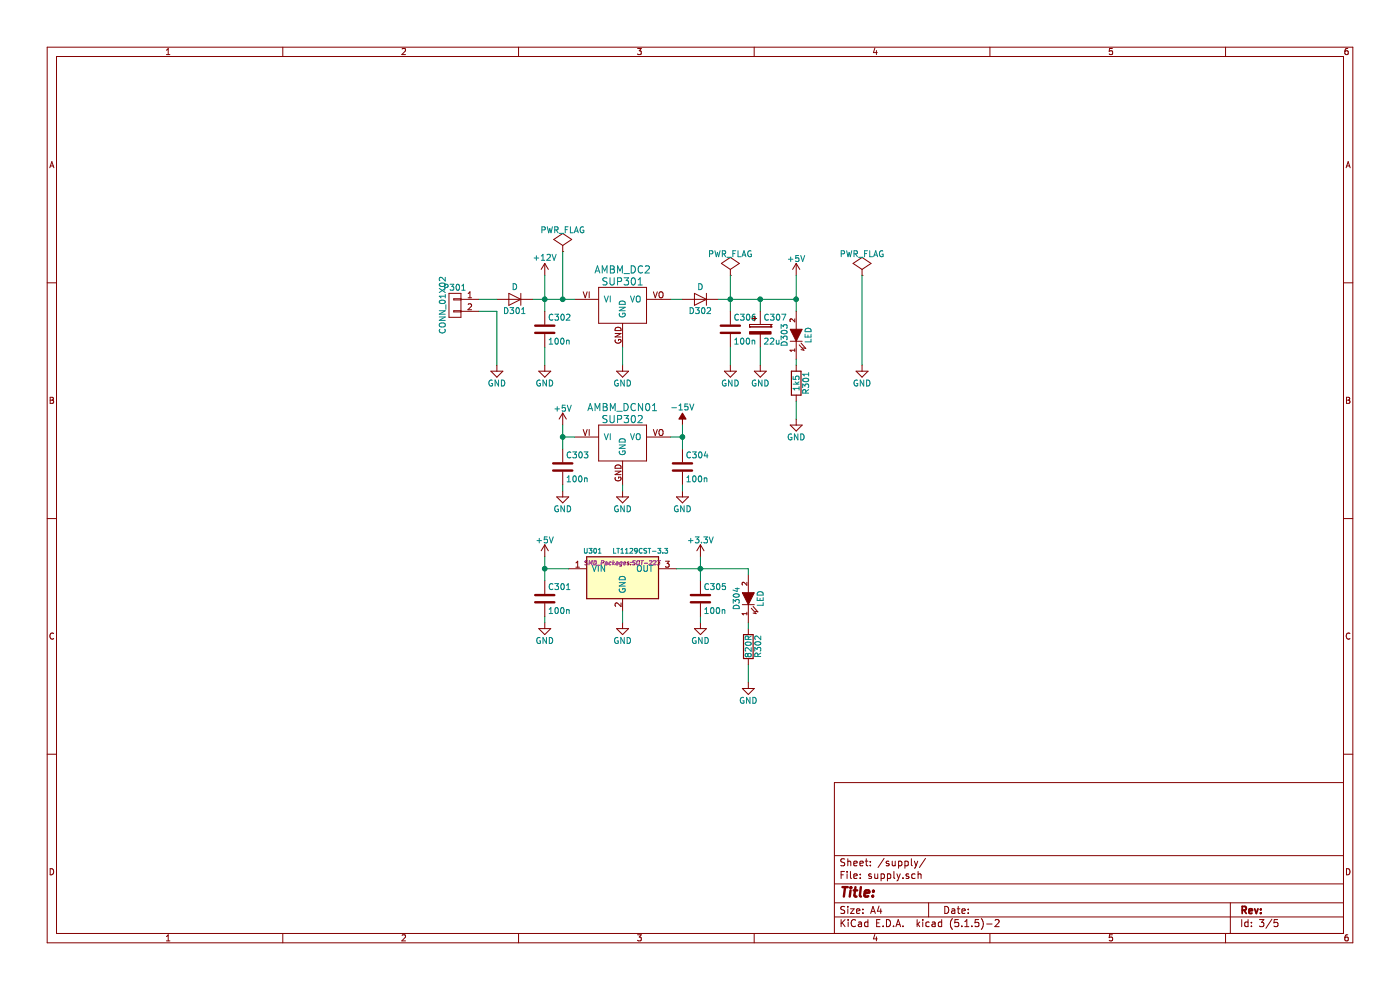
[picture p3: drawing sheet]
EESchema Schematic File Version 4
EELAYER 30 0
EELAYER END
$Descr A4 11693 8268
encoding utf-8
Sheet 3 5
Title ""
Date ""
Rev ""
Comp ""
Comment1 ""
Comment2 ""
Comment3 ""
Comment4 ""
$EndDescr
$Comp
L solar_system_terminal_board-rescue:LT1129CST-3.3 U301
U 1 1
P 5200 4800
F 0 "U301" H 4950 5000 40  0000 C CNN
F 1 "LT1129CST-3.3" H 5350 5000 40  0000 C CNN
F 2 "SMD_Packages:SOT-223" H 5200 4900 35  0000 C CIN
F 3 "" H 5200 4800 60  0000 C CNN
	1    5200 4800
	1    0    0    -1  
$EndComp
$Comp
L solar_system_terminal_board-rescue:C C302
U 1 1
P 4550 2750
F 0 "C302" H 4575 2850 50  0000 L CNN
F 1 "100n" H 4575 2650 50  0000 L CNN
F 2 "Capacitors_SMD:C_1206_HandSoldering" H 4588 2600 30  0001 C CNN
F 3 "" H 4550 2750 60  0000 C CNN
	1    4550 2750
	1    0    0    -1  
$EndComp
$Comp
L solar_system_terminal_board-rescue:GND #PWR018
U 1 1
P 5200 3050
F 0 "#PWR018" H 5200 2800 50  0001 C CNN
F 1 "GND" H 5200 2900 50  0000 C CNN
F 2 "" H 5200 3050 60  0000 C CNN
F 3 "" H 5200 3050 60  0000 C CNN
	1    5200 3050
	1    0    0    -1  
$EndComp
$Comp
L solar_system_terminal_board-rescue:GND #PWR019
U 1 1
P 4550 3050
F 0 "#PWR019" H 4550 2800 50  0001 C CNN
F 1 "GND" H 4550 2900 50  0000 C CNN
F 2 "" H 4550 3050 60  0000 C CNN
F 3 "" H 4550 3050 60  0000 C CNN
	1    4550 3050
	1    0    0    -1  
$EndComp
Wire Wire Line
	4450 2500 4550 2500
Wire Wire Line
	4550 2300 4550 2500
Connection ~ 4550 2500
Wire Wire Line
	4550 2900 4550 3050
$Comp
L solar_system_terminal_board-rescue:C C306
U 1 1
P 6100 2750
F 0 "C306" H 6125 2850 50  0000 L CNN
F 1 "100n" H 6125 2650 50  0000 L CNN
F 2 "Capacitors_SMD:C_1206_HandSoldering" H 6138 2600 30  0001 C CNN
F 3 "" H 6100 2750 60  0000 C CNN
	1    6100 2750
	1    0    0    -1  
$EndComp
$Comp
L solar_system_terminal_board-rescue:CP C307
U 1 1
P 6350 2750
F 0 "C307" H 6375 2850 50  0000 L CNN
F 1 "22u" H 6375 2650 50  0000 L CNN
F 2 "Capacitors_Tantalum_SMD:TantalC_SizeB_EIA-3528_HandSoldering" H 6388 2600 30  0001 C CNN
F 3 "" H 6350 2750 60  0000 C CNN
	1    6350 2750
	1    0    0    -1  
$EndComp
$Comp
L solar_system_terminal_board-rescue:LED-RESCUE-solar_system_terminal_board D303
U 1 1
P 6650 2800
F 0 "D303" H 6650 2900 50  0000 C CNN
F 1 "LED" H 6650 2700 50  0000 C CNN
F 2 "LEDs:LED-1206" H 6650 2800 60  0001 C CNN
F 3 "" H 6650 2800 60  0000 C CNN
	1    6650 2800
	0    -1   -1   0   
$EndComp
$Comp
L solar_system_terminal_board-rescue:+5V #PWR020
U 1 1
P 6650 2300
F 0 "#PWR020" H 6650 2150 50  0001 C CNN
F 1 "+5V" H 6650 2440 50  0000 C CNN
F 2 "" H 6650 2300 60  0000 C CNN
F 3 "" H 6650 2300 60  0000 C CNN
	1    6650 2300
	1    0    0    -1  
$EndComp
Wire Wire Line
	5600 2500 5700 2500
Wire Wire Line
	6000 2500 6100 2500
Wire Wire Line
	6650 2300 6650 2500
Connection ~ 6650 2500
Wire Wire Line
	6350 2600 6350 2500
Connection ~ 6350 2500
Wire Wire Line
	6100 2300 6100 2500
Connection ~ 6100 2500
$Comp
L solar_system_terminal_board-rescue:GND #PWR021
U 1 1
P 6650 3500
F 0 "#PWR021" H 6650 3250 50  0001 C CNN
F 1 "GND" H 6650 3350 50  0000 C CNN
F 2 "" H 6650 3500 60  0000 C CNN
F 3 "" H 6650 3500 60  0000 C CNN
	1    6650 3500
	1    0    0    -1  
$EndComp
$Comp
L solar_system_terminal_board-rescue:GND #PWR022
U 1 1
P 6350 3050
F 0 "#PWR022" H 6350 2800 50  0001 C CNN
F 1 "GND" H 6350 2900 50  0000 C CNN
F 2 "" H 6350 3050 60  0000 C CNN
F 3 "" H 6350 3050 60  0000 C CNN
	1    6350 3050
	1    0    0    -1  
$EndComp
$Comp
L solar_system_terminal_board-rescue:GND #PWR023
U 1 1
P 6100 3050
F 0 "#PWR023" H 6100 2800 50  0001 C CNN
F 1 "GND" H 6100 2900 50  0000 C CNN
F 2 "" H 6100 3050 60  0000 C CNN
F 3 "" H 6100 3050 60  0000 C CNN
	1    6100 3050
	1    0    0    -1  
$EndComp
Wire Wire Line
	6100 2900 6100 3050
Wire Wire Line
	6350 2900 6350 3050
Wire Wire Line
	6650 3000 6650 3050
$Comp
L solar_system_terminal_board-rescue:CONN_01X02 P301
U 1 1
P 3800 2550
F 0 "P301" H 3800 2700 50  0000 C CNN
F 1 "CONN_01X02" V 3900 2550 50  0000 C CNN
F 2 "Connect:AK300-2" H 3800 2550 60  0001 C CNN
F 3 "" H 3800 2550 60  0000 C CNN
	1    3800 2550
	-1   0    0    -1  
$EndComp
$Comp
L solar_system_terminal_board-rescue:GND #PWR024
U 1 1
P 4150 3050
F 0 "#PWR024" H 4150 2800 50  0001 C CNN
F 1 "GND" H 4150 2900 50  0000 C CNN
F 2 "" H 4150 3050 60  0000 C CNN
F 3 "" H 4150 3050 60  0000 C CNN
	1    4150 3050
	1    0    0    -1  
$EndComp
Wire Wire Line
	4000 2500 4150 2500
Wire Wire Line
	4000 2600 4150 2600
Wire Wire Line
	4150 2600 4150 3050
$Comp
L solar_system_terminal_board-rescue:GND #PWR025
U 1 1
P 5200 5200
F 0 "#PWR025" H 5200 4950 50  0001 C CNN
F 1 "GND" H 5200 5050 50  0000 C CNN
F 2 "" H 5200 5200 60  0000 C CNN
F 3 "" H 5200 5200 60  0000 C CNN
	1    5200 5200
	1    0    0    -1  
$EndComp
$Comp
L solar_system_terminal_board-rescue:C C301
U 1 1
P 4550 5000
F 0 "C301" H 4575 5100 50  0000 L CNN
F 1 "100n" H 4575 4900 50  0000 L CNN
F 2 "Capacitors_SMD:C_1206_HandSoldering" H 4588 4850 30  0001 C CNN
F 3 "" H 4550 5000 60  0000 C CNN
	1    4550 5000
	1    0    0    -1  
$EndComp
$Comp
L solar_system_terminal_board-rescue:GND #PWR026
U 1 1
P 4550 5200
F 0 "#PWR026" H 4550 4950 50  0001 C CNN
F 1 "GND" H 4550 5050 50  0000 C CNN
F 2 "" H 4550 5200 60  0000 C CNN
F 3 "" H 4550 5200 60  0000 C CNN
	1    4550 5200
	1    0    0    -1  
$EndComp
Wire Wire Line
	4750 4750 4550 4750
Wire Wire Line
	4550 4650 4550 4750
Wire Wire Line
	4550 5150 4550 5200
$Comp
L solar_system_terminal_board-rescue:+5V #PWR027
U 1 1
P 4550 4650
F 0 "#PWR027" H 4550 4500 50  0001 C CNN
F 1 "+5V" H 4550 4790 50  0000 C CNN
F 2 "" H 4550 4650 60  0000 C CNN
F 3 "" H 4550 4650 60  0000 C CNN
	1    4550 4650
	1    0    0    -1  
$EndComp
Connection ~ 4550 4750
$Comp
L solar_system_terminal_board-rescue:C C305
U 1 1
P 5850 5000
F 0 "C305" H 5875 5100 50  0000 L CNN
F 1 "100n" H 5875 4900 50  0000 L CNN
F 2 "Capacitors_SMD:C_1206_HandSoldering" H 5888 4850 30  0001 C CNN
F 3 "" H 5850 5000 60  0000 C CNN
	1    5850 5000
	1    0    0    -1  
$EndComp
$Comp
L solar_system_terminal_board-rescue:GND #PWR028
U 1 1
P 5850 5200
F 0 "#PWR028" H 5850 4950 50  0001 C CNN
F 1 "GND" H 5850 5050 50  0000 C CNN
F 2 "" H 5850 5200 60  0000 C CNN
F 3 "" H 5850 5200 60  0000 C CNN
	1    5850 5200
	1    0    0    -1  
$EndComp
$Comp
L solar_system_terminal_board-rescue:+3.3V #PWR029
U 1 1
P 5850 4650
F 0 "#PWR029" H 5850 4500 50  0001 C CNN
F 1 "+3.3V" H 5850 4790 50  0000 C CNN
F 2 "" H 5850 4650 60  0000 C CNN
F 3 "" H 5850 4650 60  0000 C CNN
	1    5850 4650
	1    0    0    -1  
$EndComp
Wire Wire Line
	5650 4750 5850 4750
Wire Wire Line
	5850 4650 5850 4750
Connection ~ 5850 4750
Wire Wire Line
	5850 5150 5850 5200
Wire Wire Line
	5200 5100 5200 5200
$Comp
L solar_system_terminal_board-rescue:PWR_FLAG #FLG030
U 1 1
P 6100 2300
F 0 "#FLG030" H 6100 2395 50  0001 C CNN
F 1 "PWR_FLAG" H 6100 2480 50  0000 C CNN
F 2 "" H 6100 2300 60  0000 C CNN
F 3 "" H 6100 2300 60  0000 C CNN
	1    6100 2300
	1    0    0    -1  
$EndComp
$Comp
L solar_system_terminal_board-rescue:-15V #PWR311
U 1 1
P 5700 3550
F 0 "#PWR311" H 5700 3650 50  0001 C CNN
F 1 "-15V" H 5700 3700 50  0000 C CNN
F 2 "" H 5700 3550 60  0000 C CNN
F 3 "" H 5700 3550 60  0000 C CNN
	1    5700 3550
	1    0    0    -1  
$EndComp
$Comp
L solar_system_terminal_board-rescue:C C303
U 1 1
P 4700 3900
F 0 "C303" H 4725 4000 50  0000 L CNN
F 1 "100n" H 4725 3800 50  0000 L CNN
F 2 "Capacitors_SMD:C_1206_HandSoldering" H 4738 3750 30  0001 C CNN
F 3 "" H 4700 3900 60  0000 C CNN
	1    4700 3900
	1    0    0    -1  
$EndComp
$Comp
L solar_system_terminal_board-rescue:C C304
U 1 1
P 5700 3900
F 0 "C304" H 5725 4000 50  0000 L CNN
F 1 "100n" H 5725 3800 50  0000 L CNN
F 2 "Capacitors_SMD:C_1206_HandSoldering" H 5738 3750 30  0001 C CNN
F 3 "" H 5700 3900 60  0000 C CNN
	1    5700 3900
	1    0    0    -1  
$EndComp
$Comp
L solar_system_terminal_board-rescue:GND #PWR031
U 1 1
P 4700 4100
F 0 "#PWR031" H 4700 3850 50  0001 C CNN
F 1 "GND" H 4700 3950 50  0000 C CNN
F 2 "" H 4700 4100 60  0000 C CNN
F 3 "" H 4700 4100 60  0000 C CNN
	1    4700 4100
	1    0    0    -1  
$EndComp
$Comp
L solar_system_terminal_board-rescue:GND #PWR032
U 1 1
P 5700 4100
F 0 "#PWR032" H 5700 3850 50  0001 C CNN
F 1 "GND" H 5700 3950 50  0000 C CNN
F 2 "" H 5700 4100 60  0000 C CNN
F 3 "" H 5700 4100 60  0000 C CNN
	1    5700 4100
	1    0    0    -1  
$EndComp
Wire Wire Line
	4800 3650 4700 3650
Wire Wire Line
	4700 3550 4700 3650
Wire Wire Line
	5600 3650 5700 3650
Wire Wire Line
	5700 3550 5700 3650
Wire Wire Line
	4700 4050 4700 4100
Wire Wire Line
	5700 4050 5700 4100
$Comp
L solar_system_terminal_board-rescue:GND #PWR033
U 1 1
P 5200 4100
F 0 "#PWR033" H 5200 3850 50  0001 C CNN
F 1 "GND" H 5200 3950 50  0000 C CNN
F 2 "" H 5200 4100 60  0000 C CNN
F 3 "" H 5200 4100 60  0000 C CNN
	1    5200 4100
	1    0    0    -1  
$EndComp
$Comp
L solar_system_terminal_board-rescue:+5V #PWR034
U 1 1
P 4700 3550
F 0 "#PWR034" H 4700 3400 50  0001 C CNN
F 1 "+5V" H 4700 3690 50  0000 C CNN
F 2 "" H 4700 3550 60  0000 C CNN
F 3 "" H 4700 3550 60  0000 C CNN
	1    4700 3550
	1    0    0    -1  
$EndComp
Connection ~ 5700 3650
Connection ~ 4700 3650
$Comp
L solar_system_terminal_board-rescue:+12V #PWR035
U 1 1
P 4550 2300
AR Path="/5547DC91" Ref="#PWR035"  Part="1" 
AR Path="/553F377E/5547DC91" Ref="#PWR035"  Part="1" 
F 0 "#PWR035" H 4550 2150 50  0001 C CNN
F 1 "+12V" H 4550 2450 50  0000 C CNN
F 2 "" H 4550 2300 60  0000 C CNN
F 3 "" H 4550 2300 60  0000 C CNN
	1    4550 2300
	1    0    0    -1  
$EndComp
$Comp
L solar_system_terminal_board-rescue:AMBM_DC2 SUP301
U 1 1
P 5200 2500
F 0 "SUP301" H 5200 2650 60  0000 C CNN
F 1 "AMBM_DC2" H 5200 2750 60  0000 C CNN
F 2 "AMBM_dc-dc:DC2_Socket_H" H 5200 2500 60  0001 C CNN
F 3 "" H 5200 2500 60  0000 C CNN
	1    5200 2500
	1    0    0    -1  
$EndComp
Wire Wire Line
	5200 2900 5200 3050
Wire Wire Line
	5200 4050 5200 4100
$Comp
L solar_system_terminal_board-rescue:AMBM_DCN01 SUP302
U 1 1
P 5200 3650
F 0 "SUP302" H 5200 3800 60  0000 C CNN
F 1 "AMBM_DCN01" H 5200 3900 60  0000 C CNN
F 2 "AMBM_dc-dc:DC2_Socket_H" H 5200 3650 60  0001 C CNN
F 3 "" H 5200 3650 60  0000 C CNN
	1    5200 3650
	1    0    0    -1  
$EndComp
$Comp
L solar_system_terminal_board-rescue:D D301
U 1 1
P 4300 2500
F 0 "D301" H 4300 2600 50  0000 C CNN
F 1 "D" H 4300 2400 50  0000 C CNN
F 2 "Diodes_SMD:Diode-MiniMELF_Handsoldering" H 4300 2500 60  0001 C CNN
F 3 "" H 4300 2500 60  0000 C CNN
	1    4300 2500
	-1   0    0    1   
$EndComp
$Comp
L solar_system_terminal_board-rescue:D D302
U 1 1
P 5850 2500
F 0 "D302" H 5850 2600 50  0000 C CNN
F 1 "D" H 5850 2400 50  0000 C CNN
F 2 "Diodes_SMD:Diode-MiniMELF_Handsoldering" H 5850 2500 60  0001 C CNN
F 3 "" H 5850 2500 60  0000 C CNN
	1    5850 2500
	-1   0    0    1   
$EndComp
$Comp
L solar_system_terminal_board-rescue:PWR_FLAG #FLG036
U 1 1
P 7200 2300
F 0 "#FLG036" H 7200 2395 50  0001 C CNN
F 1 "PWR_FLAG" H 7200 2480 50  0000 C CNN
F 2 "" H 7200 2300 60  0000 C CNN
F 3 "" H 7200 2300 60  0000 C CNN
	1    7200 2300
	1    0    0    -1  
$EndComp
$Comp
L solar_system_terminal_board-rescue:GND #PWR037
U 1 1
P 7200 3050
F 0 "#PWR037" H 7200 2800 50  0001 C CNN
F 1 "GND" H 7200 2900 50  0000 C CNN
F 2 "" H 7200 3050 60  0000 C CNN
F 3 "" H 7200 3050 60  0000 C CNN
	1    7200 3050
	1    0    0    -1  
$EndComp
Wire Wire Line
	7200 3050 7200 2300
$Comp
L solar_system_terminal_board-rescue:R R301
U 1 1
P 6650 3200
F 0 "R301" V 6730 3200 50  0000 C CNN
F 1 "1k5" V 6650 3200 50  0000 C CNN
F 2 "Resistors_SMD:R_1206_HandSoldering" V 6580 3200 30  0001 C CNN
F 3 "" H 6650 3200 30  0000 C CNN
	1    6650 3200
	1    0    0    -1  
$EndComp
Wire Wire Line
	6650 3350 6650 3500
$Comp
L solar_system_terminal_board-rescue:PWR_FLAG #FLG038
U 1 1
P 4700 2100
F 0 "#FLG038" H 4700 2195 50  0001 C CNN
F 1 "PWR_FLAG" H 4700 2280 50  0000 C CNN
F 2 "" H 4700 2100 60  0000 C CNN
F 3 "" H 4700 2100 60  0000 C CNN
	1    4700 2100
	1    0    0    -1  
$EndComp
Wire Wire Line
	4700 2100 4700 2500
Connection ~ 4700 2500
$Comp
L solar_system_terminal_board-rescue:LED-RESCUE-solar_system_terminal_board D304
U 1 1
P 6250 5000
F 0 "D304" H 6250 5100 50  0000 C CNN
F 1 "LED" H 6250 4900 50  0000 C CNN
F 2 "LEDs:LED-1206" H 6250 5000 60  0001 C CNN
F 3 "" H 6250 5000 60  0000 C CNN
	1    6250 5000
	0    -1   -1   0   
$EndComp
$Comp
L solar_system_terminal_board-rescue:GND #PWR039
U 1 1
P 6250 5700
F 0 "#PWR039" H 6250 5450 50  0001 C CNN
F 1 "GND" H 6250 5550 50  0000 C CNN
F 2 "" H 6250 5700 60  0000 C CNN
F 3 "" H 6250 5700 60  0000 C CNN
	1    6250 5700
	1    0    0    -1  
$EndComp
Wire Wire Line
	6250 5200 6250 5250
$Comp
L solar_system_terminal_board-rescue:R R302
U 1 1
P 6250 5400
F 0 "R302" V 6330 5400 50  0000 C CNN
F 1 "820R" V 6250 5400 50  0000 C CNN
F 2 "Resistors_SMD:R_1206_HandSoldering" V 6180 5400 30  0001 C CNN
F 3 "" H 6250 5400 30  0000 C CNN
	1    6250 5400
	1    0    0    -1  
$EndComp
Wire Wire Line
	6250 5550 6250 5700
Wire Wire Line
	6250 4750 6250 4800
Wire Wire Line
	4550 2500 4700 2500
Wire Wire Line
	4550 2500 4550 2600
Wire Wire Line
	6650 2500 6650 2600
Wire Wire Line
	6350 2500 6650 2500
Wire Wire Line
	6100 2500 6350 2500
Wire Wire Line
	6100 2500 6100 2600
Wire Wire Line
	4550 4750 4550 4850
Wire Wire Line
	5850 4750 6250 4750
Wire Wire Line
	5850 4750 5850 4850
Wire Wire Line
	5700 3650 5700 3750
Wire Wire Line
	4700 3650 4700 3750
Wire Wire Line
	4700 2500 4800 2500
$EndSCHEMATC
